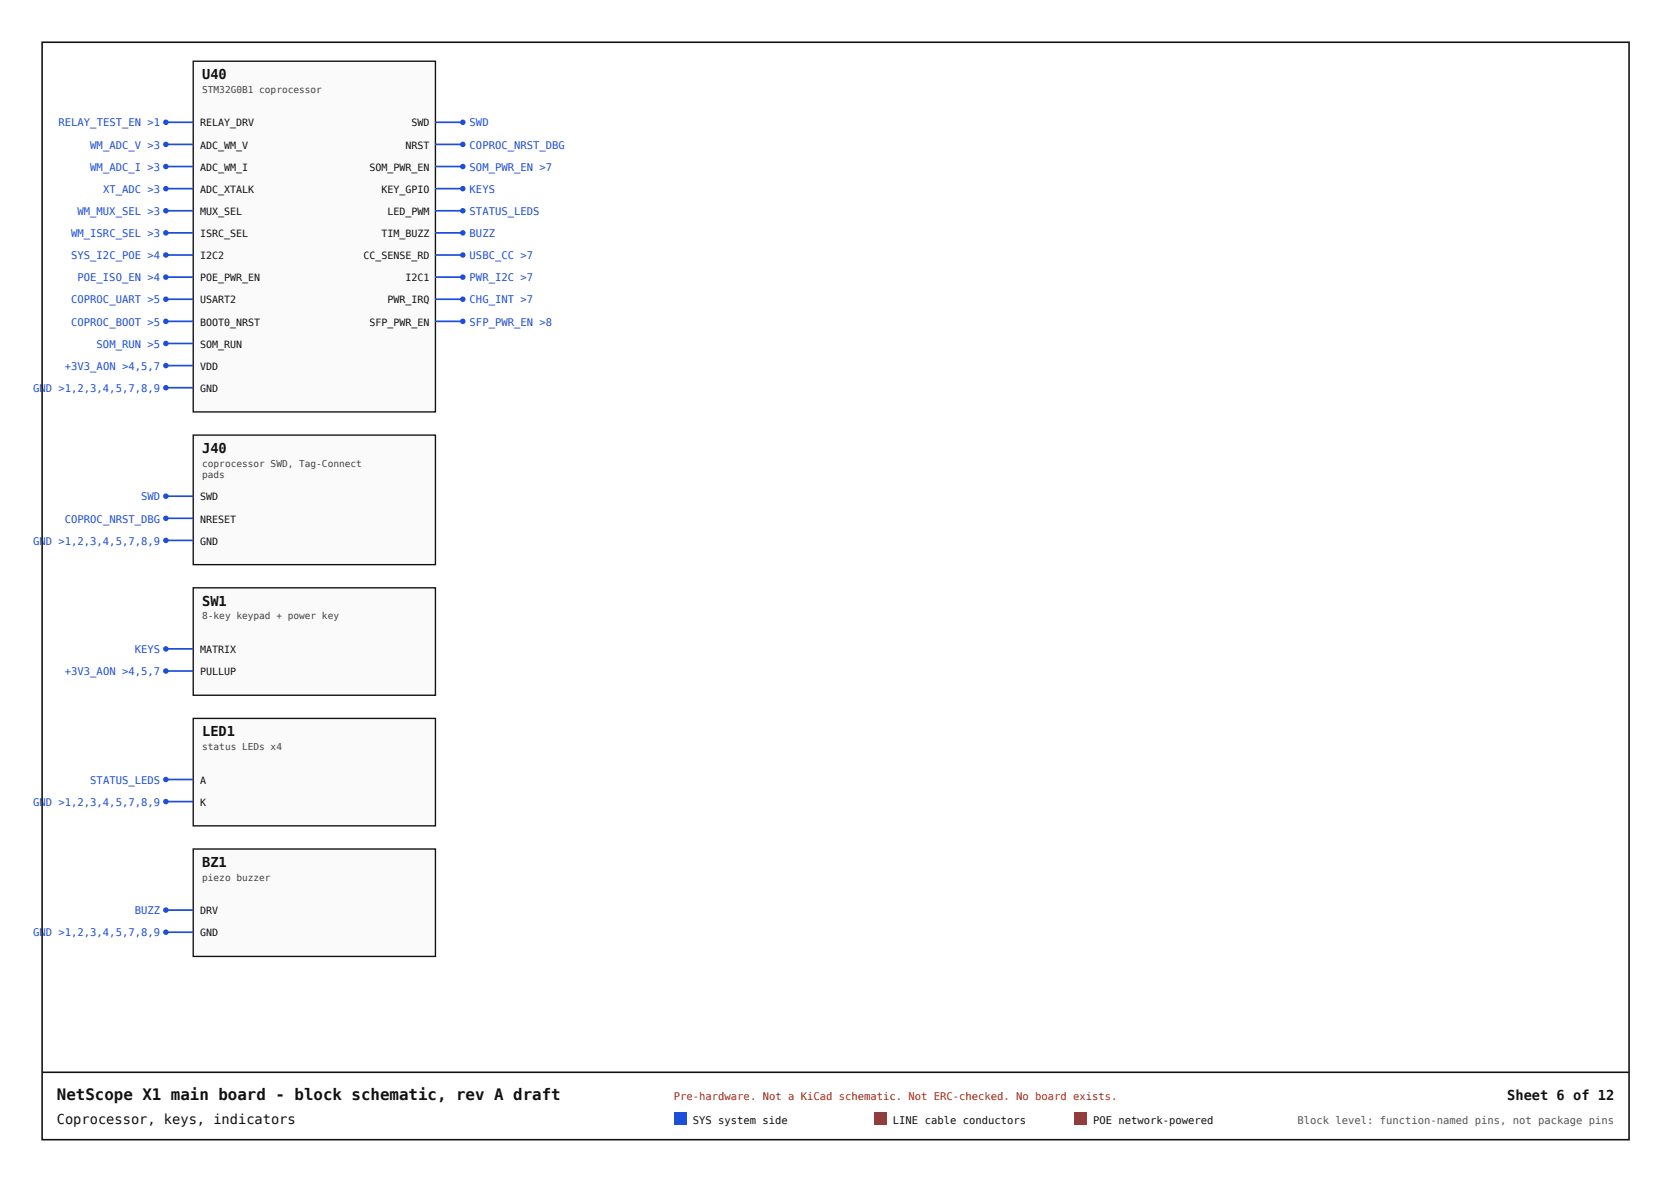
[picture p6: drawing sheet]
<svg xmlns="http://www.w3.org/2000/svg" width="420mm" height="297mm" viewBox="0 0 420 297" stroke-linecap="round" stroke-linejoin="round" font-family="sans-serif">
<path d="M48.6 15.4h60.8v88.1h-60.8z" fill="#fafafa"/>
<path d="M48.6 15.4h60.8v88.1h-60.8z" fill="none" stroke="#111" stroke-width=".34"/>
<path d="M41.7 30.7h6.9" fill="none" stroke="#1d4ed8" stroke-width=".42"/>
<circle cx="41.7" cy="30.7" r=".69" fill="#1d4ed8"/>
<path d="M41.7 36.3h6.9" fill="none" stroke="#1d4ed8" stroke-width=".42"/>
<circle cx="41.7" cy="36.3" r=".69" fill="#1d4ed8"/>
<path d="M41.7 41.8h6.9" fill="none" stroke="#1d4ed8" stroke-width=".42"/>
<circle cx="41.7" cy="41.8" r=".69" fill="#1d4ed8"/>
<path d="M41.7 47.4h6.9" fill="none" stroke="#1d4ed8" stroke-width=".42"/>
<circle cx="41.7" cy="47.4" r=".69" fill="#1d4ed8"/>
<path d="M41.7 53h6.9" fill="none" stroke="#1d4ed8" stroke-width=".42"/>
<circle cx="41.7" cy="53" r=".69" fill="#1d4ed8"/>
<path d="M41.7 58.5h6.9" fill="none" stroke="#1d4ed8" stroke-width=".42"/>
<circle cx="41.7" cy="58.5" r=".69" fill="#1d4ed8"/>
<path d="M41.7 64.1h6.9" fill="none" stroke="#1d4ed8" stroke-width=".42"/>
<circle cx="41.7" cy="64.1" r=".69" fill="#1d4ed8"/>
<path d="M41.7 69.6h6.9" fill="none" stroke="#1d4ed8" stroke-width=".42"/>
<circle cx="41.7" cy="69.6" r=".69" fill="#1d4ed8"/>
<path d="M41.7 75.2h6.9" fill="none" stroke="#1d4ed8" stroke-width=".42"/>
<circle cx="41.7" cy="75.2" r=".69" fill="#1d4ed8"/>
<path d="M41.7 80.7h6.9" fill="none" stroke="#1d4ed8" stroke-width=".42"/>
<circle cx="41.7" cy="80.7" r=".69" fill="#1d4ed8"/>
<path d="M109.4 30.7h6.9" fill="none" stroke="#1d4ed8" stroke-width=".42"/>
<circle cx="116.3" cy="30.7" r=".69" fill="#1d4ed8"/>
<path d="M109.4 36.3h6.9" fill="none" stroke="#1d4ed8" stroke-width=".42"/>
<circle cx="116.3" cy="36.3" r=".69" fill="#1d4ed8"/>
<path d="M109.4 41.8h6.9" fill="none" stroke="#1d4ed8" stroke-width=".42"/>
<circle cx="116.3" cy="41.8" r=".69" fill="#1d4ed8"/>
<path d="M41.7 86.3h6.9" fill="none" stroke="#1d4ed8" stroke-width=".42"/>
<circle cx="41.7" cy="86.3" r=".69" fill="#1d4ed8"/>
<path d="M109.4 47.4h6.9" fill="none" stroke="#1d4ed8" stroke-width=".42"/>
<circle cx="116.3" cy="47.4" r=".69" fill="#1d4ed8"/>
<path d="M109.4 53h6.9" fill="none" stroke="#1d4ed8" stroke-width=".42"/>
<circle cx="116.3" cy="53" r=".69" fill="#1d4ed8"/>
<path d="M109.4 58.5h6.9" fill="none" stroke="#1d4ed8" stroke-width=".42"/>
<circle cx="116.3" cy="58.5" r=".69" fill="#1d4ed8"/>
<path d="M109.4 64.1h6.9" fill="none" stroke="#1d4ed8" stroke-width=".42"/>
<circle cx="116.3" cy="64.1" r=".69" fill="#1d4ed8"/>
<path d="M41.7 91.9h6.9" fill="none" stroke="#1d4ed8" stroke-width=".42"/>
<circle cx="41.7" cy="91.9" r=".69" fill="#1d4ed8"/>
<path d="M109.4 69.6h6.9" fill="none" stroke="#1d4ed8" stroke-width=".42"/>
<circle cx="116.3" cy="69.6" r=".69" fill="#1d4ed8"/>
<path d="M109.4 75.2h6.9" fill="none" stroke="#1d4ed8" stroke-width=".42"/>
<circle cx="116.3" cy="75.2" r=".69" fill="#1d4ed8"/>
<path d="M41.7 97.4h6.9" fill="none" stroke="#1d4ed8" stroke-width=".42"/>
<circle cx="41.7" cy="97.4" r=".69" fill="#1d4ed8"/>
<path d="M109.4 80.7h6.9" fill="none" stroke="#1d4ed8" stroke-width=".42"/>
<circle cx="116.3" cy="80.7" r=".69" fill="#1d4ed8"/>
<path d="M48.6 109.3h60.8v32.6h-60.8z" fill="#fafafa"/>
<path d="M48.6 109.3h60.8v32.6h-60.8z" fill="none" stroke="#111" stroke-width=".34"/>
<path d="M41.7 124.7h6.9" fill="none" stroke="#1d4ed8" stroke-width=".42"/>
<circle cx="41.7" cy="124.7" r=".69" fill="#1d4ed8"/>
<path d="M41.7 130.2h6.9" fill="none" stroke="#1d4ed8" stroke-width=".42"/>
<circle cx="41.7" cy="130.2" r=".69" fill="#1d4ed8"/>
<path d="M41.7 135.8h6.9" fill="none" stroke="#1d4ed8" stroke-width=".42"/>
<circle cx="41.7" cy="135.8" r=".69" fill="#1d4ed8"/>
<path d="M48.6 147.7h60.8v27h-60.8z" fill="#fafafa"/>
<path d="M48.6 147.7h60.8v27h-60.8z" fill="none" stroke="#111" stroke-width=".34"/>
<path d="M41.7 163.1h6.9" fill="none" stroke="#1d4ed8" stroke-width=".42"/>
<circle cx="41.7" cy="163.1" r=".69" fill="#1d4ed8"/>
<path d="M41.7 168.6h6.9" fill="none" stroke="#1d4ed8" stroke-width=".42"/>
<circle cx="41.7" cy="168.6" r=".69" fill="#1d4ed8"/>
<path d="M48.6 180.5h60.8v27h-60.8z" fill="#fafafa"/>
<path d="M48.6 180.5h60.8v27h-60.8z" fill="none" stroke="#111" stroke-width=".34"/>
<path d="M41.7 195.9h6.9" fill="none" stroke="#1d4ed8" stroke-width=".42"/>
<circle cx="41.7" cy="195.9" r=".69" fill="#1d4ed8"/>
<path d="M41.7 201.4h6.9" fill="none" stroke="#1d4ed8" stroke-width=".42"/>
<circle cx="41.7" cy="201.4" r=".69" fill="#1d4ed8"/>
<path d="M48.6 213.3h60.8v27h-60.8z" fill="#fafafa"/>
<path d="M48.6 213.3h60.8v27h-60.8z" fill="none" stroke="#111" stroke-width=".34"/>
<path d="M41.7 228.7h6.9" fill="none" stroke="#1d4ed8" stroke-width=".42"/>
<circle cx="41.7" cy="228.7" r=".69" fill="#1d4ed8"/>
<path d="M41.7 234.2h6.9" fill="none" stroke="#1d4ed8" stroke-width=".42"/>
<circle cx="41.7" cy="234.2" r=".69" fill="#1d4ed8"/>
<path d="M10.6 10.6h398.8v275.8h-398.8zM10.6 269.4h398.8" fill="none" stroke="#111" stroke-width=".4"/>
<path d="M169.4 279.5h3.2v3.2h-3.2z" fill="#1d4ed8"/>
<path d="M219.7 279.5h3.1v3.2h-3.1z" fill="#b45309"/>
<path d="M269.9 279.5h3.2v3.2h-3.2z" fill="#b91c1c"/>
<text font-size="4" fill="#111" x="14.3" y="276.3">NetScope X1 main board - block schematic, rev A draft</text>
<g font-size="3.4" fill="#111">
<text x="50.8" y="19.9">U40</text>
<text x="50.8" y="113.8">J40</text>
<text x="50.8" y="152.2">SW1</text>
<text x="50.8" y="185">LED1</text>
<text x="50.8" y="217.8">BZ1</text>
<text x="378.8" y="276.3">Sheet 6 of 12</text>
<text x="14.3" y="282.4">Coprocessor, keys, indicators</text>
</g>
<g font-size="2.6" fill="#1d4ed8">
<text x="14.7" y="31.8">RELAY_TEST_EN &gt;1</text>
<text x="118" y="31.8">SWD</text>
<text x="22.7" y="37.3">WM_ADC_V &gt;3</text>
<text x="118" y="37.3">COPROC_NRST_DBG</text>
<text x="22.7" y="42.9">WM_ADC_I &gt;3</text>
<text x="118" y="42.9">SOM_PWR_EN &gt;7</text>
<text x="25.9" y="48.5">XT_ADC &gt;3</text>
<text x="118" y="48.5">KEYS</text>
<text x="17.9" y="59.6">WM_ISRC_SEL &gt;3</text>
<text x="19.5" y="54">WM_MUX_SEL &gt;3</text>
<text x="118" y="54">STATUS_LEDS</text>
<text x="118" y="59.6">BUZZ</text>
<text x="17.9" y="65.1">SYS_I2C_POE &gt;4</text>
<text x="118" y="65.1">USBC_CC &gt;7</text>
<text x="19.5" y="70.7">POE_ISO_EN &gt;4</text>
<text x="118" y="70.7">PWR_I2C &gt;7</text>
<text x="17.9" y="76.2">COPROC_UART &gt;5</text>
<text x="118" y="76.2">CHG_INT &gt;7</text>
<text x="17.9" y="81.8">COPROC_BOOT &gt;5</text>
<text x="118" y="81.8">SFP_PWR_EN &gt;8</text>
<text x="24.3" y="87.4">SOM_RUN &gt;5</text>
<text x="16.3" y="92.9">+3V3_AON &gt;4,5,7</text>
<text x="8.4" y="98.5">GND &gt;1,2,3,4,5,7,8,9</text>
<text x="35.4" y="125.7">SWD</text>
<text x="16.3" y="131.3">COPROC_NRST_DBG</text>
<text x="8.4" y="136.9">GND &gt;1,2,3,4,5,7,8,9</text>
<text x="33.9" y="164.1">KEYS</text>
<text x="16.3" y="169.7">+3V3_AON &gt;4,5,7</text>
<text x="22.7" y="196.9">STATUS_LEDS</text>
<text x="8.4" y="202.5">GND &gt;1,2,3,4,5,7,8,9</text>
<text x="33.9" y="229.7">BUZZ</text>
<text x="8.4" y="235.3">GND &gt;1,2,3,4,5,7,8,9</text>
</g>
<text font-size="2.6" fill="#b91c1c" x="169.4" y="276.3">Pre-hardware. Not a KiCad schematic. Not ERC-checked. No board exists.</text>
<g font-size="2.6" fill="#111">
<text x="174.1" y="282.4">SYS system side</text>
<text x="224.4" y="282.4">LINE cable conductors</text>
<text x="274.7" y="282.4">POE network-powered</text>
</g>
<text font-size="2.6" fill="#555" x="326.1" y="282.4">Block level: function-named pins, not package pins</text>
<g font-size="2.5" fill="#111">
<text x="50.3" y="31.8">RELAY_DRV</text>
<text x="103.4" y="31.8">SWD</text>
<text x="50.3" y="37.3">ADC_WM_V</text>
<text x="101.9" y="37.3">NRST</text>
<text x="50.3" y="42.9">ADC_WM_I</text>
<text x="92.8" y="42.9">SOM_PWR_EN</text>
<text x="50.3" y="48.5">ADC_XTALK</text>
<text x="95.9" y="48.5">KEY_GPIO</text>
<text x="50.3" y="54">MUX_SEL</text>
<text x="50.3" y="59.6">ISRC_SEL</text>
<text x="95.9" y="59.6">TIM_BUZZ</text>
<text x="97.4" y="54">LED_PWM</text>
<text x="50.3" y="65.1">I2C2</text>
<text x="91.3" y="65.1">CC_SENSE_RD</text>
<text x="50.3" y="70.7">POE_PWR_EN</text>
<text x="101.9" y="70.7">I2C1</text>
<text x="50.3" y="76.2">USART2</text>
<text x="97.4" y="76.2">PWR_IRQ</text>
<text x="50.3" y="81.8">BOOT0_NRST</text>
<text x="92.8" y="81.8">SFP_PWR_EN</text>
<text x="50.3" y="87.4">SOM_RUN</text>
<text x="50.3" y="92.9">VDD</text>
<text x="50.3" y="98.5">GND</text>
<text x="50.3" y="125.7">SWD</text>
<text x="50.3" y="131.3">NRESET</text>
<text x="50.3" y="136.9">GND</text>
<text x="50.3" y="164.1">MATRIX</text>
<text x="50.3" y="169.7">PULLUP</text>
<text x="50.3" y="196.9">A</text>
<text x="50.3" y="202.5">K</text>
<text x="50.3" y="229.7">DRV</text>
<text x="50.3" y="235.3">GND</text>
</g>
<g font-size="2.4" fill="#444">
<text x="50.8" y="23.3">STM32G0B1 coprocessor</text>
<text x="50.8" y="117.3">coprocessor SWD, Tag-Connect</text>
<text x="50.8" y="120.2">pads</text>
<text x="50.8" y="155.6">8-key keypad + power key</text>
<text x="50.8" y="188.5">status LEDs x4</text>
<text x="50.8" y="221.3">piezo buzzer</text>
</g>
</svg>
